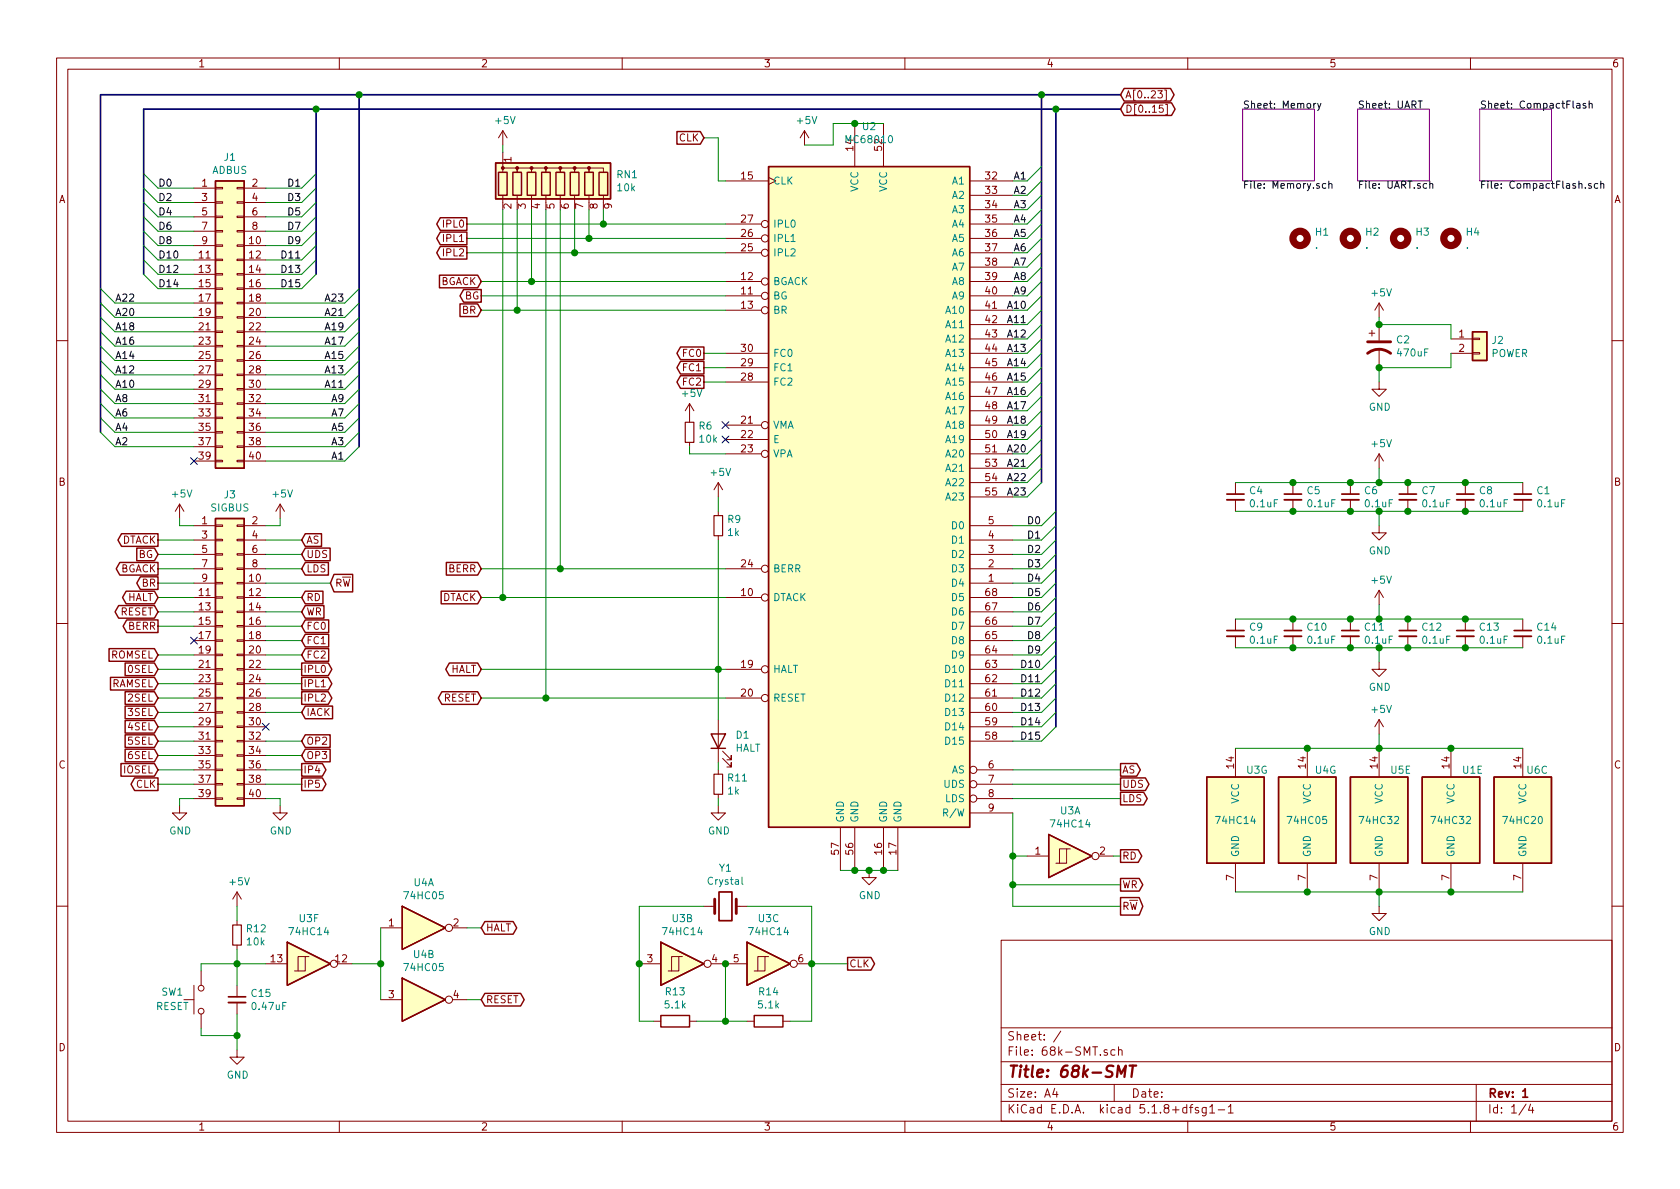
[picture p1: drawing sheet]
EESchema Schematic File Version 4
EELAYER 30 0
EELAYER END
$Descr A4 11693 8268
encoding utf-8
Sheet 1 4
Title "68k-SMT"
Date ""
Rev "1"
Comp ""
Comment1 ""
Comment2 ""
Comment3 ""
Comment4 ""
$EndDescr
$Comp
L CPU_NXP_68000:MC68000FN U2
U 1 1
P 6050 3450
F 0 "U2" H 6050 6031 50  0000 C CNN
F 1 "MC68010" H 6050 5940 50  0000 C CNN
F 2 "Package_LCC:PLCC-68_THT-Socket" H 6050 3450 50  0001 C CNN
F 3 "https://www.nxp.com/docs/en/reference-manual/MC68000UM.pdf" H 6050 3450 50  0001 C CNN
	1    6050 3450
	1    0    0    -1  
$EndComp
$Comp
L power:GND #PWR017
U 1 1
P 6050 6050
F 0 "#PWR017" H 6050 5800 50  0001 C CNN
F 1 "GND" H 6055 5877 50  0000 C CNN
F 2 "" H 6050 6050 50  0001 C CNN
F 3 "" H 6050 6050 50  0001 C CNN
	1    6050 6050
	1    0    0    -1  
$EndComp
$Comp
L power:+5V #PWR01
U 1 1
P 5600 1000
F 0 "#PWR01" H 5600 850 50  0001 C CNN
F 1 "+5V" H 5615 1173 50  0000 C CNN
F 2 "" H 5600 1000 50  0001 C CNN
F 3 "" H 5600 1000 50  0001 C CNN
	1    5600 1000
	1    0    0    -1  
$EndComp
Text GLabel 4900 950  0    50   Input ~ 0
CLK
Entry Wire Line
	7150 3450 7250 3350
Entry Wire Line
	7150 3350 7250 3250
Entry Wire Line
	7150 3250 7250 3150
Entry Wire Line
	7150 3150 7250 3050
Entry Wire Line
	7150 3050 7250 2950
Entry Wire Line
	7150 2950 7250 2850
Entry Wire Line
	7150 2850 7250 2750
Entry Wire Line
	7150 2750 7250 2650
Entry Wire Line
	7150 2650 7250 2550
Entry Wire Line
	7150 2550 7250 2450
Entry Wire Line
	7150 2450 7250 2350
Entry Wire Line
	7150 2350 7250 2250
Entry Wire Line
	7150 2250 7250 2150
Entry Wire Line
	7150 2150 7250 2050
Entry Wire Line
	7150 2050 7250 1950
Entry Wire Line
	7150 1950 7250 1850
Entry Wire Line
	7150 1850 7250 1750
Entry Wire Line
	7150 1750 7250 1650
Entry Wire Line
	7150 1650 7250 1550
Entry Wire Line
	7150 1550 7250 1450
Entry Wire Line
	7150 1450 7250 1350
Entry Wire Line
	7150 1350 7250 1250
Entry Wire Line
	7150 1250 7250 1150
Wire Wire Line
	7050 1250 7150 1250
Wire Wire Line
	7150 1350 7050 1350
Wire Wire Line
	7050 1450 7150 1450
Wire Wire Line
	7150 1550 7050 1550
Wire Wire Line
	7050 1650 7150 1650
Wire Wire Line
	7150 1750 7050 1750
Wire Wire Line
	7150 1850 7050 1850
Wire Wire Line
	7050 1950 7150 1950
Wire Wire Line
	7150 2050 7050 2050
Wire Wire Line
	7050 2150 7150 2150
Wire Wire Line
	7150 2250 7050 2250
Wire Wire Line
	7050 2350 7150 2350
Wire Wire Line
	7150 2450 7050 2450
Wire Wire Line
	7050 2550 7150 2550
Wire Wire Line
	7150 2650 7050 2650
Wire Wire Line
	7050 2750 7150 2750
Wire Wire Line
	7150 2850 7050 2850
Wire Wire Line
	7050 2950 7150 2950
Wire Wire Line
	7150 3050 7050 3050
Wire Wire Line
	7050 3150 7150 3150
Wire Wire Line
	7150 3250 7050 3250
Wire Wire Line
	7050 3350 7150 3350
Wire Wire Line
	7150 3450 7050 3450
Entry Wire Line
	7250 5150 7350 5050
Entry Wire Line
	7250 5050 7350 4950
Entry Wire Line
	7250 4950 7350 4850
Entry Wire Line
	7250 4850 7350 4750
Entry Wire Line
	7250 4750 7350 4650
Entry Wire Line
	7250 4650 7350 4550
Entry Wire Line
	7250 4550 7350 4450
Entry Wire Line
	7250 4450 7350 4350
Entry Wire Line
	7250 4350 7350 4250
Entry Wire Line
	7250 4250 7350 4150
Entry Wire Line
	7250 4150 7350 4050
Entry Wire Line
	7250 4050 7350 3950
Entry Wire Line
	7250 3950 7350 3850
Entry Wire Line
	7250 3850 7350 3750
Entry Wire Line
	7250 3750 7350 3650
Entry Wire Line
	7250 3650 7350 3550
Wire Wire Line
	7250 3650 7050 3650
Wire Wire Line
	7050 3750 7250 3750
Wire Wire Line
	7250 3850 7050 3850
Wire Wire Line
	7050 3950 7250 3950
Wire Wire Line
	7250 4050 7050 4050
Wire Wire Line
	7050 4150 7250 4150
Wire Wire Line
	7250 4250 7050 4250
Wire Wire Line
	7050 4350 7250 4350
Wire Wire Line
	7250 4450 7050 4450
Wire Wire Line
	7050 4550 7250 4550
Wire Wire Line
	7250 4650 7050 4650
Wire Wire Line
	7050 4750 7250 4750
Wire Wire Line
	7250 4850 7050 4850
Wire Wire Line
	7050 4950 7250 4950
Wire Wire Line
	7250 5050 7050 5050
Wire Wire Line
	7050 5150 7250 5150
Text Label 7250 3650 2    50   ~ 0
D0
Text Label 7250 3750 2    50   ~ 0
D1
Text Label 7250 3850 2    50   ~ 0
D2
Text Label 7250 3950 2    50   ~ 0
D3
Text Label 7250 4050 2    50   ~ 0
D4
Text Label 7250 4150 2    50   ~ 0
D5
Text Label 7250 4250 2    50   ~ 0
D6
Text Label 7250 4350 2    50   ~ 0
D7
Text Label 7250 4450 2    50   ~ 0
D8
Text Label 7250 4550 2    50   ~ 0
D9
Text Label 7250 4650 2    50   ~ 0
D10
Text Label 7250 4750 2    50   ~ 0
D11
Text Label 7250 4850 2    50   ~ 0
D12
Text Label 7250 4950 2    50   ~ 0
D13
Text Label 7250 5050 2    50   ~ 0
D14
Text Label 7250 5150 2    50   ~ 0
D15
Text Label 7150 1250 2    50   ~ 0
A1
Text Label 7150 1350 2    50   ~ 0
A2
Text Label 7150 1450 2    50   ~ 0
A3
Text Label 7150 1550 2    50   ~ 0
A4
Text Label 7150 1650 2    50   ~ 0
A5
Text Label 7150 1750 2    50   ~ 0
A6
Text Label 7150 1850 2    50   ~ 0
A7
Text Label 7150 1950 2    50   ~ 0
A8
Text Label 7150 2050 2    50   ~ 0
A9
Text Label 7150 2150 2    50   ~ 0
A10
Text Label 7150 2250 2    50   ~ 0
A11
Text Label 7150 2350 2    50   ~ 0
A12
Text Label 7150 2450 2    50   ~ 0
A13
Text Label 7150 2550 2    50   ~ 0
A14
Text Label 7150 2650 2    50   ~ 0
A15
Text Label 7150 2750 2    50   ~ 0
A16
Text Label 7150 2850 2    50   ~ 0
A17
Text Label 7150 2950 2    50   ~ 0
A18
Text Label 7150 3050 2    50   ~ 0
A19
Text Label 7150 3150 2    50   ~ 0
A20
Text Label 7150 3250 2    50   ~ 0
A21
Text Label 7150 3350 2    50   ~ 0
A22
Text Label 7150 3450 2    50   ~ 0
A23
$Comp
L 74xx:74HC14 U3
U 1 1
P 7450 5950
F 0 "U3" H 7450 6267 50  0000 C CNN
F 1 "74HC14" H 7450 6176 50  0000 C CNN
F 2 "Package_SO:TSSOP-14_4.4x5mm_P0.65mm" H 7450 5950 50  0001 C CNN
F 3 "http://www.ti.com/lit/gpn/sn74HC14" H 7450 5950 50  0001 C CNN
	1    7450 5950
	1    0    0    -1  
$EndComp
Wire Wire Line
	7050 5950 7150 5950
Wire Wire Line
	7750 5950 7800 5950
Wire Wire Line
	7050 5650 7050 5950
Wire Wire Line
	7050 6150 7050 6300
Wire Wire Line
	7050 6150 7800 6150
Text GLabel 7800 5950 2    50   Output ~ 0
RD
Text GLabel 7800 6150 2    50   Output ~ 0
WR
Text GLabel 7800 6300 2    50   Output ~ 0
R~W
Wire Wire Line
	7800 6300 7050 6300
Text GLabel 3350 4150 0    50   Input ~ 0
DTACK
Text GLabel 3350 3950 0    50   Input ~ 0
BERR
Text GLabel 3350 4850 0    50   BiDi ~ 0
RESET
Wire Bus Line
	7250 650  7800 650 
Wire Bus Line
	7350 750  7800 750 
Text GLabel 7800 650  2    50   3State ~ 0
A[0..23]
Text GLabel 7800 750  2    50   3State ~ 0
D[0..15]
Wire Wire Line
	7050 5350 7800 5350
Wire Wire Line
	7050 5450 7800 5450
Wire Wire Line
	7050 5550 7800 5550
Connection ~ 7050 5950
Wire Wire Line
	7050 5950 7050 6150
Wire Bus Line
	7350 750  2200 750 
Connection ~ 7350 750 
Wire Bus Line
	7250 650  2500 650 
Connection ~ 7250 650 
Connection ~ 7050 6150
Text GLabel 3350 4650 0    50   BiDi ~ 0
HALT
Text GLabel 4900 2650 0    50   Output ~ 0
FC2
Wire Wire Line
	4900 2650 5050 2650
Text GLabel 4900 2550 0    50   Output ~ 0
FC1
Text GLabel 4900 2450 0    50   Output ~ 0
FC0
Wire Wire Line
	4900 2550 5050 2550
Wire Wire Line
	5050 2450 4900 2450
Text GLabel 3350 2150 0    50   Input ~ 0
BR
Text GLabel 3350 2050 0    50   Output ~ 0
BG
Text GLabel 3350 1950 0    50   Input ~ 0
BGACK
$Comp
L Device:R_Small R6
U 1 1
P 4800 3000
F 0 "R6" H 4859 3046 50  0000 L CNN
F 1 "10k" H 4859 2955 50  0000 L CNN
F 2 "Resistor_THT:R_Axial_DIN0204_L3.6mm_D1.6mm_P5.08mm_Horizontal" H 4800 3000 50  0001 C CNN
F 3 "~" H 4800 3000 50  0001 C CNN
	1    4800 3000
	1    0    0    -1  
$EndComp
$Comp
L power:+5V #PWR05
U 1 1
P 4800 2900
F 0 "#PWR05" H 4800 2750 50  0001 C CNN
F 1 "+5V" H 4815 3073 50  0000 C CNN
F 2 "" H 4800 2900 50  0001 C CNN
F 3 "" H 4800 2900 50  0001 C CNN
	1    4800 2900
	1    0    0    -1  
$EndComp
NoConn ~ 5050 3050
NoConn ~ 5050 2950
Text GLabel 7800 5550 2    50   Output ~ 0
LDS
Text GLabel 7800 5450 2    50   Output ~ 0
UDS
Text GLabel 7800 5350 2    50   Output ~ 0
AS
Text GLabel 1100 3750 0    50   Output ~ 0
DTACK
Text GLabel 1100 4350 0    50   Output ~ 0
BERR
Text GLabel 2100 4550 2    50   Input ~ 0
FC2
Text GLabel 2100 4450 2    50   Input ~ 0
FC1
Text GLabel 2100 4350 2    50   Input ~ 0
FC0
Text GLabel 2100 3950 2    50   Input ~ 0
LDS
Text GLabel 2100 3850 2    50   Input ~ 0
UDS
Text GLabel 2100 3750 2    50   Input ~ 0
AS
$Comp
L power:GND #PWR015
U 1 1
P 1250 5600
F 0 "#PWR015" H 1250 5350 50  0001 C CNN
F 1 "GND" H 1255 5427 50  0000 C CNN
F 2 "" H 1250 5600 50  0001 C CNN
F 3 "" H 1250 5600 50  0001 C CNN
	1    1250 5600
	1    0    0    -1  
$EndComp
$Comp
L power:+5V #PWR09
U 1 1
P 1250 3600
F 0 "#PWR09" H 1250 3450 50  0001 C CNN
F 1 "+5V" H 1265 3773 50  0000 C CNN
F 2 "" H 1250 3600 50  0001 C CNN
F 3 "" H 1250 3600 50  0001 C CNN
	1    1250 3600
	1    0    0    -1  
$EndComp
Text GLabel 3250 1750 0    50   Output ~ 0
IPL2
Text GLabel 3250 1650 0    50   Output ~ 0
IPL1
Text GLabel 3250 1550 0    50   Output ~ 0
IPL0
Text GLabel 2100 4650 2    50   Output ~ 0
IPL0
Text GLabel 2100 4750 2    50   Output ~ 0
IPL1
Text GLabel 2100 4850 2    50   Output ~ 0
IPL2
$Comp
L Connector_Generic:Conn_02x20_Odd_Even J1
U 1 1
P 1550 2200
F 0 "J1" H 1600 3317 50  0000 C CNN
F 1 "ADBUS" H 1600 3226 50  0000 C CNN
F 2 "Connector_PinHeader_2.54mm:PinHeader_2x20_P2.54mm_Vertical" H 1550 2200 50  0001 C CNN
F 3 "~" H 1550 2200 50  0001 C CNN
	1    1550 2200
	1    0    0    -1  
$EndComp
$Comp
L Connector_Generic:Conn_02x20_Odd_Even J3
U 1 1
P 1550 4550
F 0 "J3" H 1600 5667 50  0000 C CNN
F 1 "SIGBUS" H 1600 5576 50  0000 C CNN
F 2 "Connector_PinHeader_2.54mm:PinHeader_2x20_P2.54mm_Vertical" H 1550 4550 50  0001 C CNN
F 3 "~" H 1550 4550 50  0001 C CNN
	1    1550 4550
	1    0    0    -1  
$EndComp
$Comp
L power:+5V #PWR010
U 1 1
P 1950 3600
F 0 "#PWR010" H 1950 3450 50  0001 C CNN
F 1 "+5V" H 1965 3773 50  0000 C CNN
F 2 "" H 1950 3600 50  0001 C CNN
F 3 "" H 1950 3600 50  0001 C CNN
	1    1950 3600
	1    0    0    -1  
$EndComp
$Comp
L power:GND #PWR016
U 1 1
P 1950 5600
F 0 "#PWR016" H 1950 5350 50  0001 C CNN
F 1 "GND" H 1955 5427 50  0000 C CNN
F 2 "" H 1950 5600 50  0001 C CNN
F 3 "" H 1950 5600 50  0001 C CNN
	1    1950 5600
	1    0    0    -1  
$EndComp
Wire Wire Line
	1250 3600 1250 3650
Wire Wire Line
	1250 3650 1350 3650
Wire Wire Line
	1850 3650 1950 3650
Wire Wire Line
	1950 3650 1950 3600
Wire Wire Line
	1350 5550 1250 5550
Wire Wire Line
	1250 5550 1250 5600
Wire Wire Line
	1850 5550 1950 5550
Wire Wire Line
	1950 5550 1950 5600
Wire Bus Line
	2200 750  1000 750 
Connection ~ 2200 750 
Entry Wire Line
	2100 1500 2200 1400
Entry Wire Line
	2100 1400 2200 1300
Entry Wire Line
	2100 1300 2200 1200
Wire Wire Line
	2100 1300 1850 1300
Wire Wire Line
	1850 1400 2100 1400
Text Label 2100 1300 2    50   ~ 0
D1
Text Label 2100 1400 2    50   ~ 0
D3
Text Label 2100 1500 2    50   ~ 0
D5
Entry Wire Line
	1100 1500 1000 1400
Entry Wire Line
	1100 1400 1000 1300
Entry Wire Line
	1100 1300 1000 1200
Wire Wire Line
	1100 1300 1350 1300
Wire Wire Line
	1350 1400 1100 1400
Text Label 1100 1300 0    50   ~ 0
D0
Text Label 1100 1400 0    50   ~ 0
D2
Text Label 1100 1500 0    50   ~ 0
D4
Wire Wire Line
	1350 1500 1100 1500
Wire Wire Line
	2100 1500 1850 1500
Entry Wire Line
	800  2200 700  2100
Entry Wire Line
	800  2100 700  2000
Wire Wire Line
	1350 2100 800  2100
Text Label 800  2100 0    50   ~ 0
A22
Text Label 800  2200 0    50   ~ 0
A20
Wire Wire Line
	1350 2200 800  2200
Connection ~ 2500 650 
Wire Bus Line
	2500 650  700  650 
Entry Wire Line
	2400 2300 2500 2200
Entry Wire Line
	2400 2200 2500 2100
Entry Wire Line
	2400 2100 2500 2000
Wire Wire Line
	2400 2100 1850 2100
Wire Wire Line
	1850 2200 2400 2200
Text Label 2400 2100 2    50   ~ 0
A23
Text Label 2400 2200 2    50   ~ 0
A21
Text Label 2400 2300 2    50   ~ 0
A19
Wire Wire Line
	2400 2300 1850 2300
NoConn ~ 1350 3200
Entry Wire Line
	1100 1800 1000 1700
Entry Wire Line
	1100 1700 1000 1600
Entry Wire Line
	1100 1600 1000 1500
Wire Wire Line
	1100 1600 1350 1600
Wire Wire Line
	1350 1700 1100 1700
Text Label 1100 1600 0    50   ~ 0
D6
Text Label 1100 1700 0    50   ~ 0
D8
Text Label 1100 1800 0    50   ~ 0
D10
Wire Wire Line
	1350 1800 1100 1800
Entry Wire Line
	1100 2000 1000 1900
Entry Wire Line
	1100 1900 1000 1800
Wire Wire Line
	1350 1900 1100 1900
Text Label 1100 1900 0    50   ~ 0
D12
Text Label 1100 2000 0    50   ~ 0
D14
Wire Wire Line
	1350 2000 1100 2000
Entry Wire Line
	2100 1800 2200 1700
Entry Wire Line
	2100 1700 2200 1600
Entry Wire Line
	2100 1600 2200 1500
Wire Wire Line
	2100 1600 1850 1600
Wire Wire Line
	1850 1700 2100 1700
Text Label 2100 1600 2    50   ~ 0
D7
Text Label 2100 1700 2    50   ~ 0
D9
Text Label 2100 1800 2    50   ~ 0
D11
Wire Wire Line
	2100 1800 1850 1800
Entry Wire Line
	2100 2000 2200 1900
Entry Wire Line
	2100 1900 2200 1800
Wire Wire Line
	1850 1900 2100 1900
Text Label 2100 1900 2    50   ~ 0
D13
Text Label 2100 2000 2    50   ~ 0
D15
Wire Wire Line
	2100 2000 1850 2000
Entry Wire Line
	800  2400 700  2300
Entry Wire Line
	800  2300 700  2200
Wire Wire Line
	1350 2300 800  2300
Text Label 800  2300 0    50   ~ 0
A18
Text Label 800  2400 0    50   ~ 0
A16
Wire Wire Line
	1350 2400 800  2400
Entry Wire Line
	800  2600 700  2500
Entry Wire Line
	800  2500 700  2400
Wire Wire Line
	1350 2500 800  2500
Text Label 800  2500 0    50   ~ 0
A14
Text Label 800  2600 0    50   ~ 0
A12
Wire Wire Line
	1350 2600 800  2600
Entry Wire Line
	800  2800 700  2700
Entry Wire Line
	800  2700 700  2600
Wire Wire Line
	1350 2700 800  2700
Text Label 800  2700 0    50   ~ 0
A10
Text Label 800  2800 0    50   ~ 0
A8
Wire Wire Line
	1350 2800 800  2800
Entry Wire Line
	800  2900 700  2800
Text Label 800  2900 0    50   ~ 0
A6
Wire Wire Line
	1350 2900 800  2900
Entry Wire Line
	800  3100 700  3000
Entry Wire Line
	800  3000 700  2900
Wire Wire Line
	1350 3000 800  3000
Text Label 800  3000 0    50   ~ 0
A4
Text Label 800  3100 0    50   ~ 0
A2
Wire Wire Line
	1350 3100 800  3100
Entry Wire Line
	2400 2600 2500 2500
Entry Wire Line
	2400 2500 2500 2400
Entry Wire Line
	2400 2400 2500 2300
Wire Wire Line
	2400 2400 1850 2400
Wire Wire Line
	1850 2500 2400 2500
Text Label 2400 2400 2    50   ~ 0
A17
Text Label 2400 2500 2    50   ~ 0
A15
Text Label 2400 2600 2    50   ~ 0
A13
Wire Wire Line
	2400 2600 1850 2600
Entry Wire Line
	2400 2900 2500 2800
Entry Wire Line
	2400 2800 2500 2700
Entry Wire Line
	2400 2700 2500 2600
Wire Wire Line
	2400 2700 1850 2700
Wire Wire Line
	1850 2800 2400 2800
Text Label 2400 2700 2    50   ~ 0
A11
Text Label 2400 2800 2    50   ~ 0
A9
Text Label 2400 2900 2    50   ~ 0
A7
Wire Wire Line
	2400 2900 1850 2900
Entry Wire Line
	2400 3200 2500 3100
Entry Wire Line
	2400 3100 2500 3000
Entry Wire Line
	2400 3000 2500 2900
Wire Wire Line
	2400 3000 1850 3000
Wire Wire Line
	1850 3100 2400 3100
Text Label 2400 3000 2    50   ~ 0
A5
Text Label 2400 3100 2    50   ~ 0
A3
Text Label 2400 3200 2    50   ~ 0
A1
Wire Wire Line
	2400 3200 1850 3200
Wire Wire Line
	1100 3750 1350 3750
Wire Wire Line
	1350 4350 1100 4350
Wire Wire Line
	2100 4650 1850 4650
Wire Wire Line
	2100 4750 1850 4750
Wire Wire Line
	2100 4850 1850 4850
Wire Wire Line
	2100 4350 1850 4350
Wire Wire Line
	2100 4450 1850 4450
Wire Wire Line
	1850 4550 2100 4550
Wire Wire Line
	2100 5450 1850 5450
Wire Wire Line
	1850 3950 2100 3950
Wire Wire Line
	1850 3850 2100 3850
Wire Wire Line
	1850 3750 2100 3750
$Comp
L 74xx:74HC14 U3
U 2 1
P 4750 6700
F 0 "U3" H 4750 7017 50  0000 C CNN
F 1 "74HC14" H 4750 6926 50  0000 C CNN
F 2 "Package_SO:TSSOP-14_4.4x5mm_P0.65mm" H 4750 6700 50  0001 C CNN
F 3 "http://www.ti.com/lit/gpn/sn74HC14" H 4750 6700 50  0001 C CNN
	2    4750 6700
	1    0    0    -1  
$EndComp
$Comp
L 74xx:74HC14 U3
U 3 1
P 5350 6700
F 0 "U3" H 5350 7017 50  0000 C CNN
F 1 "74HC14" H 5350 6926 50  0000 C CNN
F 2 "Package_SO:TSSOP-14_4.4x5mm_P0.65mm" H 5350 6700 50  0001 C CNN
F 3 "http://www.ti.com/lit/gpn/sn74HC14" H 5350 6700 50  0001 C CNN
	3    5350 6700
	1    0    0    -1  
$EndComp
$Comp
L Device:R R13
U 1 1
P 4700 7100
F 0 "R13" V 4493 7100 50  0000 C CNN
F 1 "5.1k" V 4584 7100 50  0000 C CNN
F 2 "Resistor_THT:R_Axial_DIN0204_L3.6mm_D1.6mm_P5.08mm_Horizontal" V 4630 7100 50  0001 C CNN
F 3 "~" H 4700 7100 50  0001 C CNN
	1    4700 7100
	0    1    1    0   
$EndComp
$Comp
L Device:R R14
U 1 1
P 5350 7100
F 0 "R14" V 5143 7100 50  0000 C CNN
F 1 "5.1k" V 5234 7100 50  0000 C CNN
F 2 "Resistor_THT:R_Axial_DIN0204_L3.6mm_D1.6mm_P5.08mm_Horizontal" V 5280 7100 50  0001 C CNN
F 3 "~" H 5350 7100 50  0001 C CNN
	1    5350 7100
	0    1    1    0   
$EndComp
$Comp
L Device:Crystal Y1
U 1 1
P 5050 6300
F 0 "Y1" H 5050 6568 50  0000 C CNN
F 1 "Crystal" H 5050 6477 50  0000 C CNN
F 2 "Crystal:Crystal_HC49-4H_Vertical" H 5050 6300 50  0001 C CNN
F 3 "~" H 5050 6300 50  0001 C CNN
	1    5050 6300
	1    0    0    -1  
$EndComp
Wire Wire Line
	4900 6300 4450 6300
Wire Wire Line
	4450 6300 4450 6700
Wire Wire Line
	4450 6700 4450 7100
Wire Wire Line
	4450 7100 4550 7100
Connection ~ 4450 6700
Wire Wire Line
	4850 7100 5050 7100
Wire Wire Line
	5050 7100 5050 6700
Connection ~ 5050 6700
Wire Wire Line
	5050 7100 5200 7100
Connection ~ 5050 7100
Wire Wire Line
	5500 7100 5650 7100
Wire Wire Line
	5650 7100 5650 6700
Wire Wire Line
	5650 6700 5650 6300
Wire Wire Line
	5650 6300 5200 6300
Connection ~ 5650 6700
Text GLabel 5900 6700 2    50   Output ~ 0
CLK
Text GLabel 2100 5150 2    50   Input ~ 0
OP2
Text GLabel 2100 5250 2    50   Input ~ 0
OP3
Text GLabel 2100 5350 2    50   Output ~ 0
IP4
Text GLabel 2100 5450 2    50   Output ~ 0
IP5
Wire Wire Line
	2100 5150 1850 5150
Wire Wire Line
	2100 5250 1850 5250
Wire Wire Line
	1850 5350 2100 5350
Wire Wire Line
	1350 3850 1100 3850
Wire Wire Line
	1100 3950 1350 3950
Wire Wire Line
	1350 4050 1100 4050
Text GLabel 1100 3950 0    50   Output ~ 0
BGACK
Text GLabel 1100 3850 0    50   Input ~ 0
BG
Text GLabel 1100 4050 0    50   Output ~ 0
BR
Wire Wire Line
	5650 6700 5900 6700
Text GLabel 1100 4250 0    50   BiDi ~ 0
RESET
Text GLabel 1100 4150 0    50   BiDi ~ 0
HALT
Wire Wire Line
	1100 4150 1350 4150
Wire Wire Line
	1100 4250 1350 4250
NoConn ~ 1350 4450
Text GLabel 1100 5450 0    50   Output ~ 0
CLK
Wire Wire Line
	1100 4650 1350 4650
Text GLabel 1100 4650 0    50   Input ~ 0
0SEL
Wire Wire Line
	1100 4550 1350 4550
Wire Wire Line
	1350 4750 1100 4750
Wire Wire Line
	1100 4850 1350 4850
Wire Wire Line
	1350 4950 1100 4950
Wire Wire Line
	1100 5050 1350 5050
Wire Wire Line
	1350 5150 1100 5150
Wire Wire Line
	1100 5250 1350 5250
Wire Wire Line
	1350 5350 1100 5350
Text GLabel 1100 5250 0    50   Input ~ 0
6SEL
Text GLabel 1100 5150 0    50   Input ~ 0
5SEL
Text GLabel 1100 5050 0    50   Input ~ 0
4SEL
Text GLabel 1100 4950 0    50   Input ~ 0
3SEL
Text GLabel 1100 4850 0    50   Input ~ 0
2SEL
Text GLabel 1100 4550 0    50   Input ~ 0
ROMSEL
Text GLabel 1100 4750 0    50   Input ~ 0
RAMSEL
Text GLabel 1100 5350 0    50   Input ~ 0
IOSEL
Wire Wire Line
	1100 5450 1350 5450
Wire Wire Line
	2100 4250 1850 4250
Wire Wire Line
	1850 4150 2100 4150
Text GLabel 2100 4250 2    50   Input ~ 0
WR
Text GLabel 2100 4150 2    50   Input ~ 0
RD
Wire Wire Line
	2300 4050 1850 4050
Text GLabel 2300 4050 2    50   Input ~ 0
R~W
Text GLabel 2100 4950 2    50   Input ~ 0
IACK
Wire Wire Line
	2100 4950 1850 4950
Wire Wire Line
	4900 950  5000 950 
Wire Wire Line
	5000 950  5000 1250
Wire Wire Line
	5000 1250 5050 1250
Wire Wire Line
	2650 6700 2450 6700
Wire Wire Line
	2650 6450 2650 6700
Connection ~ 2650 6700
Wire Wire Line
	2650 6700 2650 6950
Text GLabel 3350 6950 2    50   BiDi ~ 0
RESET
Text GLabel 3350 6450 2    50   BiDi ~ 0
HALT
Wire Wire Line
	3250 6950 3350 6950
Wire Wire Line
	3350 6450 3250 6450
$Comp
L Switch:SW_Push SW1
U 1 1
P 1400 6950
F 0 "SW1" V 1450 7150 50  0000 C CNN
F 1 "RESET" V 1350 7150 50  0000 C CNN
F 2 "Button_Switch_THT:SW_PUSH_6mm" H 1400 7150 50  0001 C CNN
F 3 "~" H 1400 7150 50  0001 C CNN
	1    1400 6950
	0    -1   -1   0   
$EndComp
Wire Wire Line
	1850 6700 1650 6700
Wire Wire Line
	1650 6700 1650 6850
$Comp
L Device:R_Small R12
U 1 1
P 1650 6500
F 0 "R12" H 1709 6546 50  0000 L CNN
F 1 "10k" H 1709 6455 50  0000 L CNN
F 2 "Resistor_THT:R_Axial_DIN0204_L3.6mm_D1.6mm_P5.08mm_Horizontal" H 1650 6500 50  0001 C CNN
F 3 "~" H 1650 6500 50  0001 C CNN
	1    1650 6500
	1    0    0    -1  
$EndComp
$Comp
L Device:C_Small C15
U 1 1
P 1650 6950
F 0 "C15" H 1742 6996 50  0000 L CNN
F 1 "0.47uF" H 1742 6905 50  0000 L CNN
F 2 "Capacitor_THT:C_Disc_D3.0mm_W2.0mm_P2.50mm" H 1650 6950 50  0001 C CNN
F 3 "~" H 1650 6950 50  0001 C CNN
	1    1650 6950
	1    0    0    -1  
$EndComp
Wire Wire Line
	1650 6700 1650 6600
Connection ~ 1650 6700
Wire Wire Line
	1650 7050 1650 7200
Wire Wire Line
	1650 6300 1650 6400
Wire Wire Line
	1400 6750 1400 6700
Wire Wire Line
	1400 6700 1650 6700
Wire Wire Line
	1400 7150 1400 7200
Wire Wire Line
	1400 7200 1650 7200
$Comp
L power:+5V #PWR019
U 1 1
P 1650 6300
F 0 "#PWR019" H 1650 6150 50  0001 C CNN
F 1 "+5V" H 1665 6473 50  0000 C CNN
F 2 "" H 1650 6300 50  0001 C CNN
F 3 "" H 1650 6300 50  0001 C CNN
	1    1650 6300
	1    0    0    -1  
$EndComp
$Comp
L 74xx:74HC14 U3
U 6 1
P 2150 6700
F 0 "U3" H 2150 7017 50  0000 C CNN
F 1 "74HC14" H 2150 6926 50  0000 C CNN
F 2 "Package_SO:TSSOP-14_4.4x5mm_P0.65mm" H 2150 6700 50  0001 C CNN
F 3 "http://www.ti.com/lit/gpn/sn74HC14" H 2150 6700 50  0001 C CNN
	6    2150 6700
	1    0    0    -1  
$EndComp
$Comp
L power:GND #PWR020
U 1 1
P 1650 7300
F 0 "#PWR020" H 1650 7050 50  0001 C CNN
F 1 "GND" H 1655 7127 50  0000 C CNN
F 2 "" H 1650 7300 50  0001 C CNN
F 3 "" H 1650 7300 50  0001 C CNN
	1    1650 7300
	1    0    0    -1  
$EndComp
Wire Wire Line
	1650 7300 1650 7200
Connection ~ 1650 7200
$Comp
L 74xx:74LS05 U?
U 2 1
P 2950 6950
AR Path="/5E081AED/5F8D1FA5" Ref="U?"  Part="1" 
AR Path="/5F8D1FA5" Ref="U4"  Part="2" 
F 0 "U4" H 2950 7267 50  0000 C CNN
F 1 "74HC05" H 2950 7176 50  0000 C CNN
F 2 "Package_SO:TSSOP-14_4.4x5mm_P0.65mm" H 2950 6950 50  0001 C CNN
F 3 "http://www.ti.com/lit/gpn/sn74HC14" H 2950 6950 50  0001 C CNN
	2    2950 6950
	1    0    0    -1  
$EndComp
$Comp
L 74xx:74LS05 U?
U 1 1
P 2950 6450
AR Path="/5E081AED/5F8D1FAB" Ref="U?"  Part="1" 
AR Path="/5F8D1FAB" Ref="U4"  Part="1" 
F 0 "U4" H 2950 6767 50  0000 C CNN
F 1 "74HC05" H 2950 6676 50  0000 C CNN
F 2 "Package_SO:TSSOP-14_4.4x5mm_P0.65mm" H 2950 6450 50  0001 C CNN
F 3 "http://www.ti.com/lit/gpn/sn74HC14" H 2950 6450 50  0001 C CNN
	1    2950 6450
	1    0    0    -1  
$EndComp
NoConn ~ 1850 5050
Wire Wire Line
	9600 4500 9400 4500
Connection ~ 9600 4500
Wire Wire Line
	9600 4300 9800 4300
Connection ~ 9600 4300
Wire Wire Line
	9600 6200 10100 6200
Connection ~ 9600 6200
Wire Wire Line
	9600 5200 10100 5200
Connection ~ 9600 5200
Connection ~ 9100 6200
Connection ~ 9100 5200
Wire Wire Line
	8600 6200 9100 6200
Wire Wire Line
	8600 5200 9100 5200
Connection ~ 9000 4500
Wire Wire Line
	8600 4500 9000 4500
Connection ~ 9000 4300
Wire Wire Line
	8600 4300 9000 4300
$Comp
L Device:C_Small C9
U 1 1
P 8600 4400
F 0 "C9" H 8692 4446 50  0000 L CNN
F 1 "0.1uF" H 8692 4355 50  0000 L CNN
F 2 "Capacitor_THT:C_Disc_D3.0mm_W2.0mm_P2.50mm" H 8600 4400 50  0001 C CNN
F 3 "~" H 8600 4400 50  0001 C CNN
	1    8600 4400
	1    0    0    -1  
$EndComp
$Comp
L 74xx:74LS20 U?
U 3 1
P 10600 5700
AR Path="/5E081AED/60527AC9" Ref="U?"  Part="1" 
AR Path="/60527AC9" Ref="U6"  Part="3" 
F 0 "U6" H 10700 6050 50  0000 C CNN
F 1 "74HC20" H 10600 5700 50  0000 C CNN
F 2 "Package_SO:TSSOP-14_4.4x5mm_P0.65mm" H 10600 5700 50  0001 C CNN
F 3 "http://www.ti.com/lit/gpn/sn74LS20" H 10600 5700 50  0001 C CNN
	3    10600 5700
	1    0    0    -1  
$EndComp
$Comp
L 74xx:74LS05 U?
U 7 1
P 9100 5700
AR Path="/5E081AED/604FF595" Ref="U?"  Part="1" 
AR Path="/604FF595" Ref="U4"  Part="7" 
F 0 "U4" H 9150 6050 50  0000 L CNN
F 1 "74HC05" H 8950 5700 50  0000 L CNN
F 2 "Package_SO:TSSOP-14_4.4x5mm_P0.65mm" H 9100 5700 50  0001 C CNN
F 3 "http://www.ti.com/lit/gpn/sn74HC14" H 9100 5700 50  0001 C CNN
	7    9100 5700
	1    0    0    -1  
$EndComp
Wire Wire Line
	9600 5200 9600 5100
Wire Wire Line
	9600 6200 9600 6300
$Comp
L power:GND #PWR018
U 1 1
P 9600 6300
F 0 "#PWR018" H 9600 6050 50  0001 C CNN
F 1 "GND" H 9605 6127 50  0000 C CNN
F 2 "" H 9600 6300 50  0001 C CNN
F 3 "" H 9600 6300 50  0001 C CNN
	1    9600 6300
	1    0    0    -1  
$EndComp
$Comp
L 74xx:74LS32 U5
U 5 1
P 9600 5700
AR Path="/5E3CE265" Ref="U5"  Part="5" 
AR Path="/5E081AED/5E3CE265" Ref="U?"  Part="2" 
F 0 "U5" H 9750 6050 50  0000 C CNN
F 1 "74HC32" H 9600 5700 50  0000 C CNN
F 2 "Package_SO:TSSOP-14_4.4x5mm_P0.65mm" H 9600 5700 50  0001 C CNN
F 3 "http://www.ti.com/lit/gpn/sn74LS32" H 9600 5700 50  0001 C CNN
	5    9600 5700
	1    0    0    -1  
$EndComp
$Comp
L 74xx:74HC14 U3
U 7 1
P 8600 5700
F 0 "U3" H 8750 6050 50  0000 C CNN
F 1 "74HC14" H 8600 5700 50  0000 C CNN
F 2 "Package_SO:TSSOP-14_4.4x5mm_P0.65mm" H 8600 5700 50  0001 C CNN
F 3 "http://www.ti.com/lit/gpn/sn74HC14" H 8600 5700 50  0001 C CNN
	7    8600 5700
	1    0    0    -1  
$EndComp
$Comp
L power:+5V #PWR013
U 1 1
P 9600 5100
F 0 "#PWR013" H 9600 4950 50  0001 C CNN
F 1 "+5V" H 9615 5273 50  0000 C CNN
F 2 "" H 9600 5100 50  0001 C CNN
F 3 "" H 9600 5100 50  0001 C CNN
	1    9600 5100
	1    0    0    -1  
$EndComp
Wire Wire Line
	9400 3550 9000 3550
Connection ~ 9400 3550
Connection ~ 9000 3550
Connection ~ 9800 3550
Wire Wire Line
	9800 3550 9600 3550
Wire Wire Line
	9400 3350 9600 3350
Connection ~ 9400 3350
Connection ~ 9800 3350
Connection ~ 9000 3350
Wire Wire Line
	9000 3350 9400 3350
Wire Wire Line
	9600 3550 9600 3650
$Comp
L power:GND #PWR08
U 1 1
P 9600 3650
F 0 "#PWR08" H 9600 3400 50  0001 C CNN
F 1 "GND" H 9605 3477 50  0000 C CNN
F 2 "" H 9600 3650 50  0001 C CNN
F 3 "" H 9600 3650 50  0001 C CNN
	1    9600 3650
	1    0    0    -1  
$EndComp
Wire Wire Line
	9600 3250 9600 3350
$Comp
L power:+5V #PWR06
U 1 1
P 9600 3250
F 0 "#PWR06" H 9600 3100 50  0001 C CNN
F 1 "+5V" H 9615 3423 50  0000 C CNN
F 2 "" H 9600 3250 50  0001 C CNN
F 3 "" H 9600 3250 50  0001 C CNN
	1    9600 3250
	1    0    0    -1  
$EndComp
$Comp
L Device:C_Small C7
U 1 1
P 9800 3450
F 0 "C7" H 9892 3496 50  0000 L CNN
F 1 "0.1uF" H 9892 3405 50  0000 L CNN
F 2 "Capacitor_THT:C_Disc_D3.0mm_W2.0mm_P2.50mm" H 9800 3450 50  0001 C CNN
F 3 "~" H 9800 3450 50  0001 C CNN
	1    9800 3450
	1    0    0    -1  
$EndComp
$Comp
L Device:C_Small C6
U 1 1
P 9400 3450
F 0 "C6" H 9492 3496 50  0000 L CNN
F 1 "0.1uF" H 9492 3405 50  0000 L CNN
F 2 "Capacitor_THT:C_Disc_D3.0mm_W2.0mm_P2.50mm" H 9400 3450 50  0001 C CNN
F 3 "~" H 9400 3450 50  0001 C CNN
	1    9400 3450
	1    0    0    -1  
$EndComp
$Comp
L Device:C_Small C5
U 1 1
P 9000 3450
F 0 "C5" H 9092 3496 50  0000 L CNN
F 1 "0.1uF" H 9092 3405 50  0000 L CNN
F 2 "Capacitor_THT:C_Disc_D3.0mm_W2.0mm_P2.50mm" H 9000 3450 50  0001 C CNN
F 3 "~" H 9000 3450 50  0001 C CNN
	1    9000 3450
	1    0    0    -1  
$EndComp
Wire Wire Line
	9600 4500 9600 4600
Wire Wire Line
	9600 4200 9600 4300
$Comp
L power:+5V #PWR011
U 1 1
P 9600 4200
F 0 "#PWR011" H 9600 4050 50  0001 C CNN
F 1 "+5V" H 9615 4373 50  0000 C CNN
F 2 "" H 9600 4200 50  0001 C CNN
F 3 "" H 9600 4200 50  0001 C CNN
	1    9600 4200
	1    0    0    -1  
$EndComp
$Comp
L power:GND #PWR012
U 1 1
P 9600 4600
F 0 "#PWR012" H 9600 4350 50  0001 C CNN
F 1 "GND" H 9605 4427 50  0000 C CNN
F 2 "" H 9600 4600 50  0001 C CNN
F 3 "" H 9600 4600 50  0001 C CNN
	1    9600 4600
	1    0    0    -1  
$EndComp
Wire Wire Line
	10600 4500 10200 4500
Wire Wire Line
	10200 4500 9800 4500
Connection ~ 10200 4500
Wire Wire Line
	9800 4500 9600 4500
Connection ~ 9800 4500
Wire Wire Line
	9400 4500 9000 4500
Connection ~ 9400 4500
Wire Wire Line
	9000 3550 8600 3550
Wire Wire Line
	10200 3550 9800 3550
Wire Wire Line
	9800 3350 10200 3350
Wire Wire Line
	10200 4300 10600 4300
Connection ~ 10200 4300
Wire Wire Line
	9800 4300 10200 4300
Connection ~ 9800 4300
Wire Wire Line
	9400 4300 9600 4300
Connection ~ 9400 4300
Wire Wire Line
	9000 4300 9400 4300
Wire Wire Line
	8600 3350 9000 3350
$Comp
L Device:C_Small C4
U 1 1
P 8600 3450
F 0 "C4" H 8692 3496 50  0000 L CNN
F 1 "0.1uF" H 8692 3405 50  0000 L CNN
F 2 "Capacitor_THT:C_Disc_D3.0mm_W2.0mm_P2.50mm" H 8600 3450 50  0001 C CNN
F 3 "~" H 8600 3450 50  0001 C CNN
	1    8600 3450
	1    0    0    -1  
$EndComp
$Comp
L Device:C_Small C8
U 1 1
P 10200 3450
F 0 "C8" H 10292 3496 50  0000 L CNN
F 1 "0.1uF" H 10292 3405 50  0000 L CNN
F 2 "Capacitor_THT:C_Disc_D3.0mm_W2.0mm_P2.50mm" H 10200 3450 50  0001 C CNN
F 3 "~" H 10200 3450 50  0001 C CNN
	1    10200 3450
	1    0    0    -1  
$EndComp
$Comp
L Device:C_Small C14
U 1 1
P 10600 4400
F 0 "C14" H 10692 4446 50  0000 L CNN
F 1 "0.1uF" H 10692 4355 50  0000 L CNN
F 2 "Capacitor_THT:C_Disc_D3.0mm_W2.0mm_P2.50mm" H 10600 4400 50  0001 C CNN
F 3 "~" H 10600 4400 50  0001 C CNN
	1    10600 4400
	1    0    0    -1  
$EndComp
$Comp
L Device:C_Small C13
U 1 1
P 10200 4400
F 0 "C13" H 10292 4446 50  0000 L CNN
F 1 "0.1uF" H 10292 4355 50  0000 L CNN
F 2 "Capacitor_THT:C_Disc_D3.0mm_W2.0mm_P2.50mm" H 10200 4400 50  0001 C CNN
F 3 "~" H 10200 4400 50  0001 C CNN
	1    10200 4400
	1    0    0    -1  
$EndComp
$Comp
L Device:C_Small C12
U 1 1
P 9800 4400
F 0 "C12" H 9892 4446 50  0000 L CNN
F 1 "0.1uF" H 9892 4355 50  0000 L CNN
F 2 "Capacitor_THT:C_Disc_D3.0mm_W2.0mm_P2.50mm" H 9800 4400 50  0001 C CNN
F 3 "~" H 9800 4400 50  0001 C CNN
	1    9800 4400
	1    0    0    -1  
$EndComp
$Comp
L Device:C_Small C11
U 1 1
P 9400 4400
F 0 "C11" H 9492 4446 50  0000 L CNN
F 1 "0.1uF" H 9492 4355 50  0000 L CNN
F 2 "Capacitor_THT:C_Disc_D3.0mm_W2.0mm_P2.50mm" H 9400 4400 50  0001 C CNN
F 3 "~" H 9400 4400 50  0001 C CNN
	1    9400 4400
	1    0    0    -1  
$EndComp
$Comp
L Device:C_Small C10
U 1 1
P 9000 4400
F 0 "C10" H 9092 4446 50  0000 L CNN
F 1 "0.1uF" H 9092 4355 50  0000 L CNN
F 2 "Capacitor_THT:C_Disc_D3.0mm_W2.0mm_P2.50mm" H 9000 4400 50  0001 C CNN
F 3 "~" H 9000 4400 50  0001 C CNN
	1    9000 4400
	1    0    0    -1  
$EndComp
$Comp
L power:+5V #PWR03
U 1 1
P 9600 2200
F 0 "#PWR03" H 9600 2050 50  0001 C CNN
F 1 "+5V" H 9615 2373 50  0000 C CNN
F 2 "" H 9600 2200 50  0001 C CNN
F 3 "" H 9600 2200 50  0001 C CNN
	1    9600 2200
	1    0    0    -1  
$EndComp
Wire Wire Line
	9600 2650 9600 2550
$Comp
L power:GND #PWR04
U 1 1
P 9600 2650
F 0 "#PWR04" H 9600 2400 50  0001 C CNN
F 1 "GND" H 9605 2477 50  0000 C CNN
F 2 "" H 9600 2650 50  0001 C CNN
F 3 "" H 9600 2650 50  0001 C CNN
	1    9600 2650
	1    0    0    -1  
$EndComp
$Sheet
S 8650 750  500  500 
U 5E081AED
F0 "Memory" 50
F1 "Memory.sch" 50
$EndSheet
$Sheet
S 9450 750  500  500 
U 5E114B4D
F0 "UART" 50
F1 "UART.sch" 50
$EndSheet
$Comp
L Mechanical:MountingHole H1
U 1 1
P 9050 1650
F 0 "H1" H 9150 1696 50  0000 L CNN
F 1 "." H 9150 1605 50  0000 L CNN
F 2 "MountingHole:MountingHole_2.7mm_Pad_Via" H 9050 1650 50  0001 C CNN
F 3 "~" H 9050 1650 50  0001 C CNN
	1    9050 1650
	1    0    0    -1  
$EndComp
$Comp
L Mechanical:MountingHole H2
U 1 1
P 9400 1650
F 0 "H2" H 9500 1696 50  0000 L CNN
F 1 "." H 9500 1605 50  0000 L CNN
F 2 "MountingHole:MountingHole_2.7mm_Pad_Via" H 9400 1650 50  0001 C CNN
F 3 "~" H 9400 1650 50  0001 C CNN
	1    9400 1650
	1    0    0    -1  
$EndComp
$Comp
L Mechanical:MountingHole H3
U 1 1
P 9750 1650
F 0 "H3" H 9850 1696 50  0000 L CNN
F 1 "." H 9850 1605 50  0000 L CNN
F 2 "MountingHole:MountingHole_2.7mm_Pad_Via" H 9750 1650 50  0001 C CNN
F 3 "~" H 9750 1650 50  0001 C CNN
	1    9750 1650
	1    0    0    -1  
$EndComp
$Comp
L Mechanical:MountingHole H4
U 1 1
P 10100 1650
F 0 "H4" H 10200 1696 50  0000 L CNN
F 1 "." H 10200 1605 50  0000 L CNN
F 2 "MountingHole:MountingHole_2.7mm_Pad_Via" H 10100 1650 50  0001 C CNN
F 3 "~" H 10100 1650 50  0001 C CNN
	1    10100 1650
	1    0    0    -1  
$EndComp
Wire Wire Line
	5850 6050 5950 6050
Connection ~ 5950 6050
Wire Wire Line
	5950 6050 6050 6050
Connection ~ 6050 6050
Wire Wire Line
	6050 6050 6150 6050
Connection ~ 6150 6050
Wire Wire Line
	6150 6050 6250 6050
Wire Wire Line
	5600 1000 5800 1000
Wire Wire Line
	5800 1000 5800 850 
Wire Wire Line
	5800 850  5950 850 
Connection ~ 5950 850 
Wire Wire Line
	5950 850  6150 850 
$Sheet
S 10300 750  500  500 
U 5FAF94FC
F0 "CompactFlash" 50
F1 "CompactFlash.sch" 50
$EndSheet
$Comp
L Device:CP1 C2
U 1 1
P 9600 2400
F 0 "C2" H 9715 2446 50  0000 L CNN
F 1 "470uF" H 9715 2355 50  0000 L CNN
F 2 "Capacitor_THT:CP_Radial_D10.0mm_P5.00mm" H 9600 2400 50  0001 C CNN
F 3 "~" H 9600 2400 50  0001 C CNN
	1    9600 2400
	1    0    0    -1  
$EndComp
Wire Wire Line
	9600 2250 9600 2200
Wire Wire Line
	3350 3950 3900 3950
Wire Wire Line
	5000 5550 5000 5600
Wire Wire Line
	5000 5350 5000 5300
$Comp
L Device:R_Small R11
U 1 1
P 5000 5450
F 0 "R11" H 5059 5496 50  0000 L CNN
F 1 "1k" H 5059 5405 50  0000 L CNN
F 2 "Resistor_THT:R_Axial_DIN0204_L3.6mm_D1.6mm_P5.08mm_Horizontal" H 5000 5450 50  0001 C CNN
F 3 "~" H 5000 5450 50  0001 C CNN
	1    5000 5450
	1    0    0    -1  
$EndComp
Wire Wire Line
	5000 4650 5000 5000
$Comp
L Device:LED D1
U 1 1
P 5000 5150
F 0 "D1" V 5039 5033 50  0000 R CNN
F 1 "HALT" V 4948 5033 50  0000 R CNN
F 2 "LED_THT:LED_D5.0mm" H 5000 5150 50  0001 C CNN
F 3 "~" H 5000 5150 50  0001 C CNN
	1    5000 5150
	0    -1   -1   0   
$EndComp
$Comp
L power:GND #PWR014
U 1 1
P 5000 5600
F 0 "#PWR014" H 5000 5350 50  0001 C CNN
F 1 "GND" H 5005 5427 50  0000 C CNN
F 2 "" H 5000 5600 50  0001 C CNN
F 3 "" H 5000 5600 50  0001 C CNN
	1    5000 5600
	1    0    0    -1  
$EndComp
Wire Wire Line
	5000 3450 5000 3550
$Comp
L power:+5V #PWR07
U 1 1
P 5000 3450
F 0 "#PWR07" H 5000 3300 50  0001 C CNN
F 1 "+5V" H 5015 3623 50  0000 C CNN
F 2 "" H 5000 3450 50  0001 C CNN
F 3 "" H 5000 3450 50  0001 C CNN
	1    5000 3450
	1    0    0    -1  
$EndComp
Wire Wire Line
	5000 3750 5000 4650
$Comp
L Device:R_Small R9
U 1 1
P 5000 3650
F 0 "R9" H 5059 3696 50  0000 L CNN
F 1 "1k" H 5059 3605 50  0000 L CNN
F 2 "Resistor_THT:R_Axial_DIN0204_L3.6mm_D1.6mm_P5.08mm_Horizontal" H 5000 3650 50  0001 C CNN
F 3 "~" H 5000 3650 50  0001 C CNN
	1    5000 3650
	1    0    0    -1  
$EndComp
Connection ~ 5000 4650
Wire Wire Line
	5000 4650 5050 4650
Wire Wire Line
	4800 3100 4800 3150
Wire Wire Line
	4800 3150 5050 3150
$Comp
L power:+5V #PWR045
U 1 1
P 3500 1000
F 0 "#PWR045" H 3500 850 50  0001 C CNN
F 1 "+5V" H 3515 1173 50  0000 C CNN
F 2 "" H 3500 1000 50  0001 C CNN
F 3 "" H 3500 1000 50  0001 C CNN
	1    3500 1000
	1    0    0    -1  
$EndComp
Wire Wire Line
	3350 4650 5000 4650
Wire Wire Line
	3250 1550 4200 1550
Wire Wire Line
	3250 1650 4100 1650
Wire Wire Line
	3250 1750 4000 1750
Wire Wire Line
	3350 4850 3800 4850
Wire Wire Line
	3350 1950 3700 1950
Wire Wire Line
	3350 2150 3600 2150
Wire Wire Line
	3350 2050 5050 2050
Wire Wire Line
	3350 4150 3500 4150
Wire Wire Line
	3500 1450 3500 4150
Connection ~ 3500 4150
Wire Wire Line
	3500 4150 5050 4150
Wire Wire Line
	3600 1450 3600 2150
Connection ~ 3600 2150
Wire Wire Line
	3600 2150 5050 2150
Wire Wire Line
	3700 1450 3700 1950
Connection ~ 3700 1950
Wire Wire Line
	3700 1950 5050 1950
Wire Wire Line
	3800 1450 3800 4850
Connection ~ 3800 4850
Wire Wire Line
	3800 4850 5050 4850
Wire Wire Line
	3900 1450 3900 3950
Connection ~ 3900 3950
Wire Wire Line
	3900 3950 5050 3950
Wire Wire Line
	4000 1450 4000 1750
Connection ~ 4000 1750
Wire Wire Line
	4000 1750 5050 1750
Wire Wire Line
	4100 1450 4100 1650
Connection ~ 4100 1650
Wire Wire Line
	4100 1650 5050 1650
Wire Wire Line
	4200 1450 4200 1550
Connection ~ 4200 1550
Wire Wire Line
	4200 1550 5050 1550
$Comp
L 74xx:74LS32 U1
U 5 1
P 10100 5700
AR Path="/5FCCA363" Ref="U1"  Part="5" 
AR Path="/5E081AED/5FCCA363" Ref="U?"  Part="2" 
F 0 "U1" H 10250 6050 50  0000 C CNN
F 1 "74HC32" H 10100 5700 50  0000 C CNN
F 2 "Package_SO:TSSOP-14_4.4x5mm_P0.65mm" H 10100 5700 50  0001 C CNN
F 3 "http://www.ti.com/lit/gpn/sn74LS32" H 10100 5700 50  0001 C CNN
	5    10100 5700
	1    0    0    -1  
$EndComp
Wire Wire Line
	10100 5200 10600 5200
Connection ~ 10100 5200
Wire Wire Line
	10600 6200 10100 6200
Connection ~ 10100 6200
Wire Wire Line
	9100 6200 9600 6200
Wire Wire Line
	9100 5200 9600 5200
$Comp
L Device:C_Small C1
U 1 1
P 10600 3450
F 0 "C1" H 10692 3496 50  0000 L CNN
F 1 "0.1uF" H 10692 3405 50  0000 L CNN
F 2 "Capacitor_THT:C_Disc_D3.0mm_W2.0mm_P2.50mm" H 10600 3450 50  0001 C CNN
F 3 "~" H 10600 3450 50  0001 C CNN
	1    10600 3450
	1    0    0    -1  
$EndComp
Wire Wire Line
	10200 3350 10600 3350
Connection ~ 10200 3350
Wire Wire Line
	10600 3550 10200 3550
Connection ~ 10200 3550
Connection ~ 9600 3350
Wire Wire Line
	9600 3350 9800 3350
Connection ~ 9600 3550
Wire Wire Line
	9600 3550 9400 3550
$Comp
L Device:R_Network08 RN1
U 1 1
P 3900 1250
F 0 "RN1" H 4288 1296 50  0000 L CNN
F 1 "10k" H 4288 1205 50  0000 L CNN
F 2 "Resistor_THT:R_Array_SIP9" V 4375 1250 50  0001 C CNN
F 3 "http://www.vishay.com/docs/31509/csc.pdf" H 3900 1250 50  0001 C CNN
	1    3900 1250
	1    0    0    -1  
$EndComp
Wire Wire Line
	3500 1050 3500 1000
$Comp
L Connector_Generic:Conn_01x02 J2
U 1 1
P 10300 2350
F 0 "J2" H 10380 2342 50  0000 L CNN
F 1 "POWER" H 10380 2251 50  0000 L CNN
F 2 "Connector_PinHeader_2.54mm:PinHeader_1x02_P2.54mm_Vertical" H 10300 2350 50  0001 C CNN
F 3 "~" H 10300 2350 50  0001 C CNN
	1    10300 2350
	1    0    0    -1  
$EndComp
Wire Wire Line
	9600 2250 10100 2250
Wire Wire Line
	10100 2250 10100 2350
Connection ~ 9600 2250
Wire Wire Line
	9600 2550 10100 2550
Wire Wire Line
	10100 2550 10100 2450
Wire Bus Line
	1000 750  1000 1900
Wire Bus Line
	2200 750  2200 1900
Wire Bus Line
	2500 650  2500 3100
Wire Bus Line
	700  650  700  3000
Wire Bus Line
	7350 750  7350 5050
Wire Bus Line
	7250 650  7250 3350
Connection ~ 9600 2550
$EndSCHEMATC
